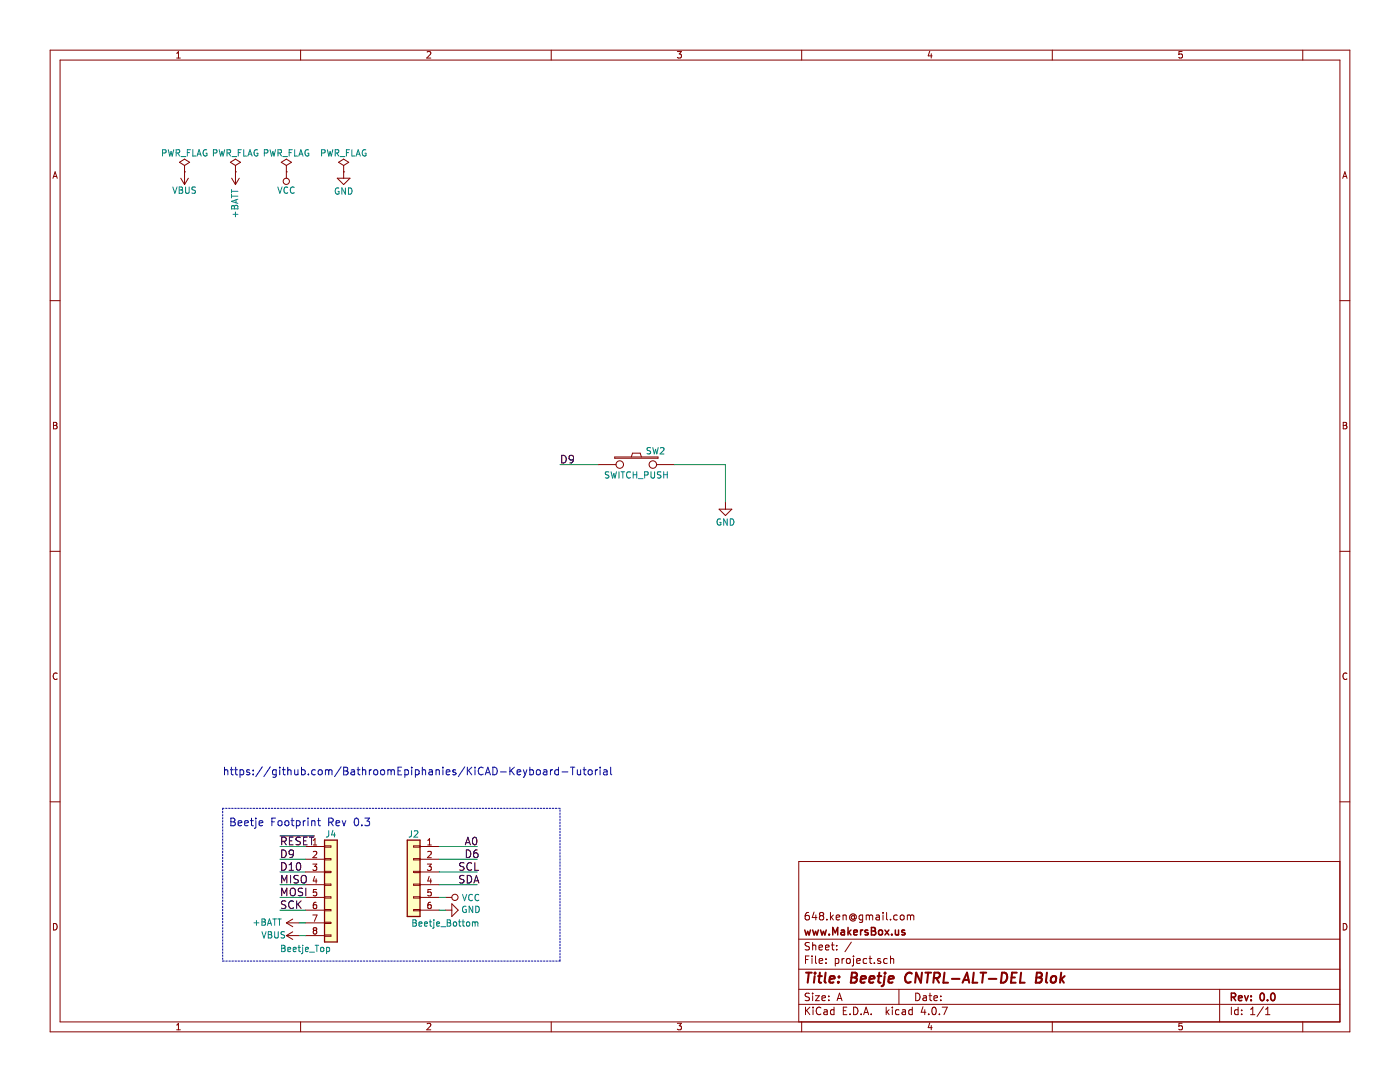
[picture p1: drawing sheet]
EESchema Schematic File Version 2
LIBS:project
LIBS:power
LIBS:device
LIBS:switches
LIBS:relays
LIBS:motors
LIBS:transistors
LIBS:conn
LIBS:linear
LIBS:regul
LIBS:74xx
LIBS:cmos4000
LIBS:adc-dac
LIBS:memory
LIBS:xilinx
LIBS:microcontrollers
LIBS:dsp
LIBS:microchip
LIBS:analog_switches
LIBS:motorola
LIBS:texas
LIBS:intel
LIBS:audio
LIBS:interface
LIBS:digital-audio
LIBS:philips
LIBS:display
LIBS:cypress
LIBS:siliconi
LIBS:opto
LIBS:atmel
LIBS:contrib
LIBS:valves
LIBS:components
LIBS:project-cache
EELAYER 25 0
EELAYER END
$Descr A 11000 8500
encoding utf-8
Sheet 1 1
Title "Beetje CNTRL-ALT-DEL Blok"
Date ""
Rev "0.0"
Comp "www.MakersBox.us"
Comment1 "648.ken@gmail.com"
Comment2 ""
Comment3 ""
Comment4 ""
$EndDescr
$Comp
L VBUS #PWR1
U 1 1
P 1450 1350
F 0 "#PWR1" H 1450 1200 50  0001 C CNN
F 1 "VBUS" H 1450 1500 50  0000 C CNN
F 2 "" H 1450 1350 50  0001 C CNN
F 3 "" H 1450 1350 50  0001 C CNN
	1    1450 1350
	-1   0    0    1   
$EndComp
$Comp
L GND #PWR10
U 1 1
P 2700 1350
F 0 "#PWR10" H 2700 1100 50  0001 C CNN
F 1 "GND" H 2700 1200 50  0000 C CNN
F 2 "" H 2700 1350 50  0001 C CNN
F 3 "" H 2700 1350 50  0001 C CNN
	1    2700 1350
	1    0    0    -1  
$EndComp
$Comp
L PWR_FLAG #FLG1
U 1 1
P 1450 1350
F 0 "#FLG1" H 1450 1425 50  0001 C CNN
F 1 "PWR_FLAG" H 1450 1500 50  0000 C CNN
F 2 "" H 1450 1350 50  0001 C CNN
F 3 "" H 1450 1350 50  0001 C CNN
	1    1450 1350
	1    0    0    -1  
$EndComp
$Comp
L PWR_FLAG #FLG3
U 1 1
P 2250 1350
F 0 "#FLG3" H 2250 1425 50  0001 C CNN
F 1 "PWR_FLAG" H 2250 1500 50  0000 C CNN
F 2 "" H 2250 1350 50  0001 C CNN
F 3 "" H 2250 1350 50  0001 C CNN
	1    2250 1350
	1    0    0    -1  
$EndComp
$Comp
L PWR_FLAG #FLG4
U 1 1
P 2700 1350
F 0 "#FLG4" H 2700 1425 50  0001 C CNN
F 1 "PWR_FLAG" H 2700 1500 50  0000 C CNN
F 2 "" H 2700 1350 50  0001 C CNN
F 3 "" H 2700 1350 50  0001 C CNN
	1    2700 1350
	1    0    0    -1  
$EndComp
$Comp
L +BATT #PWR7
U 1 1
P 2350 7250
F 0 "#PWR7" H 2350 7100 50  0001 C CNN
F 1 "+BATT" V 2350 7500 50  0000 C CNN
F 2 "" H 2350 7250 50  0001 C CNN
F 3 "" H 2350 7250 50  0001 C CNN
	1    2350 7250
	0    -1   -1   0   
$EndComp
$Comp
L VBUS #PWR8
U 1 1
P 2350 7350
F 0 "#PWR8" H 2350 7200 50  0001 C CNN
F 1 "VBUS" V 2350 7550 50  0000 C CNN
F 2 "" H 2350 7350 50  0001 C CNN
F 3 "" H 2350 7350 50  0001 C CNN
	1    2350 7350
	0    -1   -1   0   
$EndComp
Text Label 2200 6850 0    60   ~ 0
D10
Text Label 2200 6750 0    60   ~ 0
D9
Text Label 3600 6850 0    60   ~ 0
SCL
Text Label 3600 6950 0    60   ~ 0
SDA
Text Label 2200 6650 0    60   ~ 0
~RESET
Text Label 3650 6650 0    60   ~ 0
A0
Text Label 2200 7150 0    60   ~ 0
SCK
Text Label 2200 7050 0    60   ~ 0
MOSI
Text Label 2200 6950 0    60   ~ 0
MISO
$Comp
L GND #PWR12
U 1 1
P 3500 7150
F 0 "#PWR12" H 3500 6900 50  0001 C CNN
F 1 "GND" V 3500 6950 50  0000 C CNN
F 2 "" H 3500 7150 50  0001 C CNN
F 3 "" H 3500 7150 50  0001 C CNN
	1    3500 7150
	0    -1   -1   0   
$EndComp
$Comp
L Conn_01x08 J4
U 1 1
P 2600 6950
F 0 "J4" H 2600 7350 50  0000 C CNN
F 1 "Beetje_Top" H 2400 6450 50  0000 C CNN
F 2 "footprints:Beetje_Top" H 2600 6950 50  0001 C CNN
F 3 "" H 2600 6950 50  0001 C CNN
	1    2600 6950
	1    0    0    -1  
$EndComp
$Comp
L Conn_01x06 J2
U 1 1
P 3250 6850
F 0 "J2" H 3250 7150 50  0000 C CNN
F 1 "Beetje_Bottom" H 3000 6450 50  0000 C CNN
F 2 "footprints:Beetje_Bottom" H 3250 6850 50  0001 C CNN
F 3 "" H 3250 6850 50  0001 C CNN
	1    3250 6850
	-1   0    0    -1  
$EndComp
$Comp
L VCC #PWR6
U 1 1
P 2250 1350
F 0 "#PWR6" H 2250 1200 50  0001 C CNN
F 1 "VCC" H 2250 1500 50  0000 C CNN
F 2 "" H 2250 1350 50  0001 C CNN
F 3 "" H 2250 1350 50  0001 C CNN
	1    2250 1350
	-1   0    0    1   
$EndComp
$Comp
L PWR_FLAG #FLG2
U 1 1
P 1850 1350
F 0 "#FLG2" H 1850 1425 50  0001 C CNN
F 1 "PWR_FLAG" H 1850 1500 50  0000 C CNN
F 2 "" H 1850 1350 50  0001 C CNN
F 3 "" H 1850 1350 50  0001 C CNN
	1    1850 1350
	1    0    0    -1  
$EndComp
$Comp
L +BATT #PWR4
U 1 1
P 1850 1350
F 0 "#PWR4" H 1850 1200 50  0001 C CNN
F 1 "+BATT" V 1850 1600 50  0000 C CNN
F 2 "" H 1850 1350 50  0001 C CNN
F 3 "" H 1850 1350 50  0001 C CNN
	1    1850 1350
	-1   0    0    1   
$EndComp
Text Notes 1800 6500 0    60   ~ 0
Beetje Footprint Rev 0.3
Text Label 3650 6750 0    60   ~ 0
D6
$Comp
L VCC #PWR11
U 1 1
P 3500 7050
F 0 "#PWR11" H 3500 6900 50  0001 C CNN
F 1 "VCC" V 3500 7250 50  0000 C CNN
F 2 "" H 3500 7050 50  0001 C CNN
F 3 "" H 3500 7050 50  0001 C CNN
	1    3500 7050
	0    1    1    0   
$EndComp
Text Notes 1750 6100 0    60   ~ 0
https://github.com/BathroomEpiphanies/KiCAD-Keyboard-Tutorial
$Comp
L SWITCH_PUSH SW2
U 1 1
P 5000 3650
F 0 "SW2" H 5150 3760 50  0000 C CNN
F 1 "SWITCH_PUSH" H 5000 3570 50  0000 C CNN
F 2 "footprints:CHERRY_PCB_100H" H 5000 3650 60  0001 C CNN
F 3 "" H 5000 3650 60  0001 C CNN
	1    5000 3650
	1    0    0    -1  
$EndComp
Wire Wire Line
	2400 6650 2200 6650
Wire Wire Line
	2200 6750 2400 6750
Wire Wire Line
	2400 6850 2200 6850
Wire Wire Line
	2400 6950 2200 6950
Wire Wire Line
	2400 7050 2200 7050
Wire Wire Line
	2400 7150 2200 7150
Wire Wire Line
	2400 7250 2350 7250
Wire Wire Line
	2400 7350 2350 7350
Wire Wire Line
	3450 6650 3750 6650
Wire Wire Line
	3450 6750 3750 6750
Wire Wire Line
	3450 6850 3750 6850
Wire Wire Line
	3450 6950 3750 6950
Wire Wire Line
	3450 7050 3500 7050
Wire Wire Line
	3450 7150 3500 7150
Wire Notes Line
	1750 7550 4400 7550
Wire Notes Line
	4400 6350 1750 6350
Wire Notes Line
	1750 6350 1750 7550
Wire Notes Line
	4400 7550 4400 6350
Wire Wire Line
	4700 3650 4400 3650
Wire Wire Line
	5300 3650 5700 3650
Wire Wire Line
	5700 3650 5700 3950
$Comp
L GND #PWR13
U 1 1
P 5700 3950
F 0 "#PWR13" H 5700 3700 50  0001 C CNN
F 1 "GND" H 5700 3800 50  0000 C CNN
F 2 "" H 5700 3950 50  0001 C CNN
F 3 "" H 5700 3950 50  0001 C CNN
	1    5700 3950
	1    0    0    -1  
$EndComp
Text Label 4400 3650 0    60   ~ 0
D9
$EndSCHEMATC
